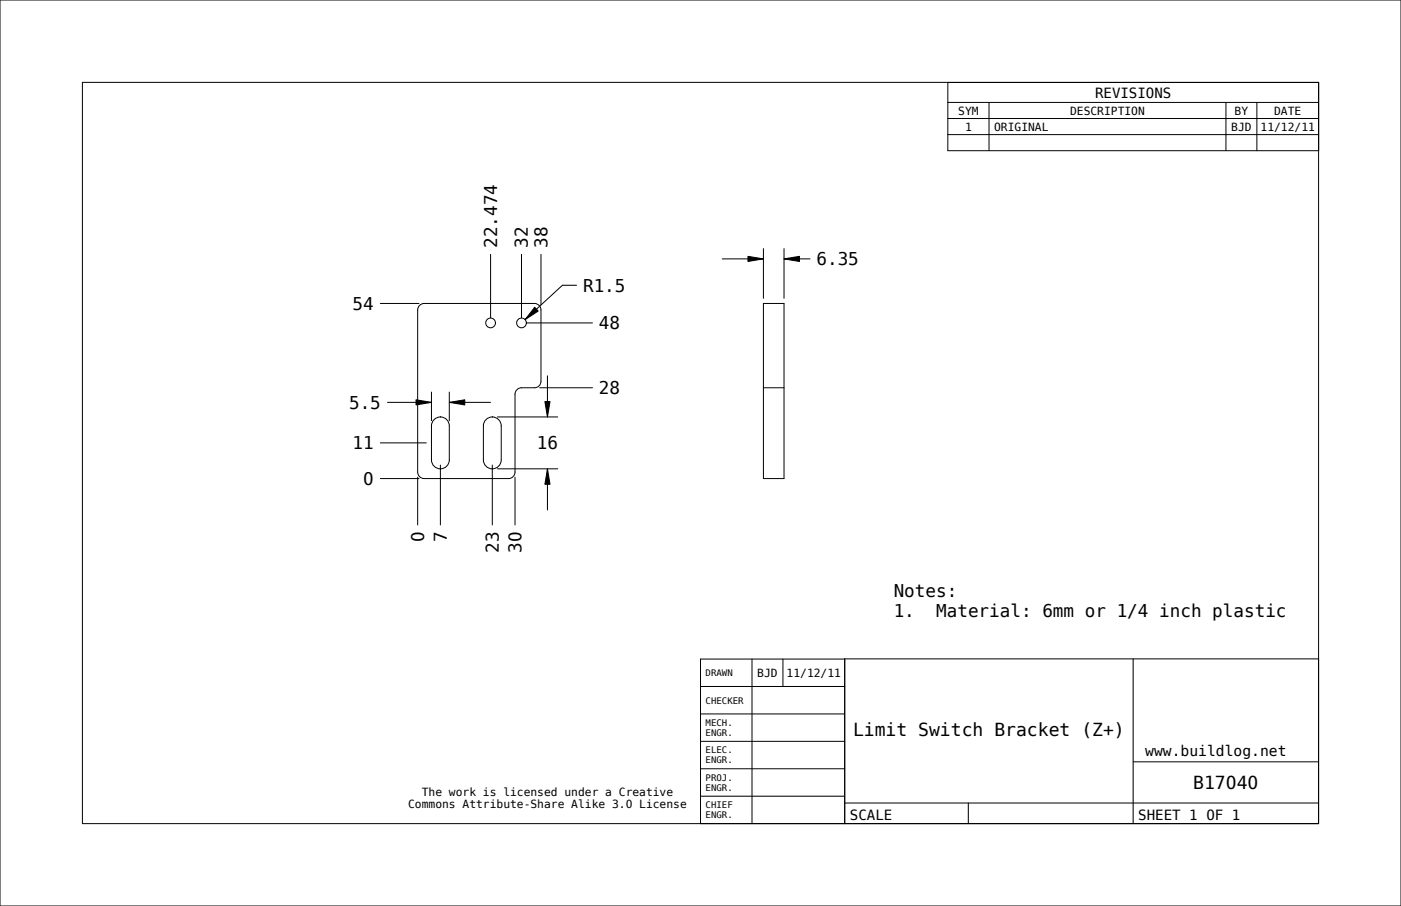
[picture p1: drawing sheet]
<svg xmlns="http://www.w3.org/2000/svg" width="432mm" height="279mm" viewBox="0 0 432 279" stroke-linecap="round" stroke-linejoin="round" font-family="sans-serif">
<path d="M230.5 79l4.8 .8-4.8 .8zM241.6 79.8l4.8-.8v1.6zM164.8 94.8l1.1 1.1-4.1 2.7zM128.2 123.3l4.8 .8-4.8 .8zM138.5 124.1l4.7-.8v1.6zM167.9 123.8h1.6l-.8 4.8zM168.7 144.6l.8 4.7h-1.6z" fill="#000"/>
<g fill="none" stroke="#000" stroke-width=".31">
<path d="M0 0h431.8v279.4h-431.8zM292.1 31.6h114.3M292.1 36.6h114.3M304.8 31.6v14.9M377.9 31.6v14.9M387.4 31.6v14.9M406.4 25.4v228.6h-381v-228.6h381v21.1h-114.3v-21.1M292.1 41.5h114.3M151.2 78.4v19.6M160.7 78.4v19.6M166.7 78.4v15.6M222.6 79.8h12.7"/>
<path d="M230.5 79l4.8 .8-4.8 .8zM235.3 76.7v15.3M241.6 79.8l4.8-.8v1.6zM241.6 76.7v15.3M241.6 79.8h8.1M117.2 93.6h11.9M129.3 94.2l1.4-.6h34a2 2 0 0 1 2 2v22a2 2 0 0 1-2 2h-4a2 2 0 0 0-2 2v24a2 2 0 0 1-2 2h-26a2 2 0 0 1-2-2v-50zM162.3 99.6h20.3M164.8 94.8l1.1 1.1-4.1 2.7zM177.7 88h-4.4l-11.5 10.6M235.3 93.6h6.3v54h-6.3zM166.3 119.6h16.3"/>
<path d="M168.7 115.9v12.7M235.3 119.6h6.3M117.2 136.6h14.2M119.4 124.1h13.6M128.2 123.3l4.8 .8-4.8 .8zM133 120.9v8.8M134 129.2a2.75 2.75 0 0 1 2.9-.3 2.75 2.75 0 0 1 1.6 2.4v10.5a2.75 2.75 0 0 1-2.8 2.8 2.75 2.75 0 0 1-2.7-2.8v-10.5a2.74 2.74 0 0 1 1-2.1zM138.5 124.1l4.7-.8v1.6zM138.5 120.9v8.8M138.5 124.1h12.7M150 129.2a2.75 2.75 0 0 1 2.9-.3 2.75 2.75 0 0 1 1.6 2.4v10.5a2.75 2.75 0 0 1-2.8 2.8 2.75 2.75 0 0 1-2.7-2.8v-10.5a2.74 2.74 0 0 1 1-2.1zM153.3 128.6h18.6"/>
<path d="M167.9 123.8h1.6l-.8 4.8zM117.2 147.6h11.9M128.7 147.2v14.7M135.7 143.4v18.5M151.7 143.4v18.5M153.3 144.6h18.6M158.7 147.2v14.7M168.7 144.6l.8 4.7h-1.6zM168.7 144.6v12.7M215.9 211.7h44.5M231.8 203.2v50.8M241.3 203.2v8.5"/>
<path d="M260.4 203.2h-44.5v50.8M349.2 203.2v50.8M406.4 203.2h-146.1l.1 50.8M215.9 237.1h44.5M215.9 228.6h44.5M215.9 220.2h44.5M349.2 234.9h57.2M215.9 245.5h44.5M260.3 247.6h146.1M298.4 247.6v6.4"/>
</g>
<!-- layer: 02___PRT_ALL_AXES -->
<g fill="none" stroke="#000" stroke-width=".31">
<circle cx="151.2" cy="99.6" r="1.5"/>
<circle cx="160.7" cy="99.6" r="1.5"/>
</g>
<g font-size="5.6">
<text x="262.9" y="226.9">Limit Switch Bracket (Z+)</text>
<text x="367.8" y="243.3">B17040</text>
</g>
<g font-size="5.4">
<text x="153.2" y="76.5" transform="rotate(-90 153.2 76.5)">22.474</text>
<text x="162.7" y="76.5" transform="rotate(-90 162.7 76.5)">32</text>
<text x="168.7" y="76.5" transform="rotate(-90 168.7 76.5)">38</text>
<text x="251.6" y="81.8">6.35</text>
<text x="179.7" y="90">R1.5</text>
<text x="108.7" y="95.6">54</text>
<text x="184.6" y="101.6">48</text>
<text x="184.6" y="121.6">28</text>
<text x="107.6" y="126.1">5.5</text>
<text x="108.7" y="138.6">11</text>
<text x="165.4" y="138.6">16</text>
<text x="111.9" y="149.6">0</text>
<text x="130.7" y="167.2" transform="rotate(-90 130.7 167.2)">0</text>
<text x="137.7" y="167.2" transform="rotate(-90 137.7 167.2)">7</text>
<text x="153.7" y="170.5" transform="rotate(-90 153.7 170.5)">23</text>
<text x="160.7" y="170.5" transform="rotate(-90 160.7 170.5)">30</text>
<text x="275.4" y="184.2">Notes:</text>
<text x="275.4" y="190.1">1.</text>
<text x="288.5" y="190.1">Material: 6mm or 1/4 inch plastic</text>
</g>
<text font-size="4.5" x="353" y="233">www.buildlog.net</text>
<g font-size="4.3">
<text x="337.5" y="30.1">REVISIONS</text>
<text x="261.9" y="252.8">SCALE</text>
<text x="350.8" y="252.8">SHEET 1 OF 1</text>
</g>
<g font-size="3.5">
<text x="295.3" y="35.3">SYM</text>
<text x="329.8" y="35.3">DESCRIPTION</text>
<text x="380.5" y="35.3">BY</text>
<text x="392.7" y="35.3">DATE</text>
<text x="297.4" y="40.3">1</text>
<text x="306.4" y="40.3">ORIGINAL</text>
<text x="379.5" y="40.3">BJD</text>
<text x="388.5" y="40.3">11/12/11</text>
<text x="233.4" y="208.7">BJD</text>
<text x="242.4" y="208.7">11/12/11</text>
<text x="130" y="245.3">The work is licensed under a Creative</text>
<text x="125.8" y="249.1">Commons Attribute-Share Alike 3.0 License</text>
</g>
<g font-size="2.8">
<text x="217.5" y="208.5">DRAWN</text>
<text x="217.5" y="217">CHECKER</text>
<text x="217.5" y="223.9">MECH.</text>
<text x="217.5" y="226.9">ENGR.</text>
<text x="217.5" y="232.3">ELEC.</text>
<text x="217.5" y="235.4">ENGR.</text>
<text x="217.5" y="240.8">PROJ.</text>
<text x="217.5" y="243.9">ENGR.</text>
<text x="217.5" y="249.3">CHIEF</text>
<text x="217.5" y="252.3">ENGR.</text>
</g>
</svg>
